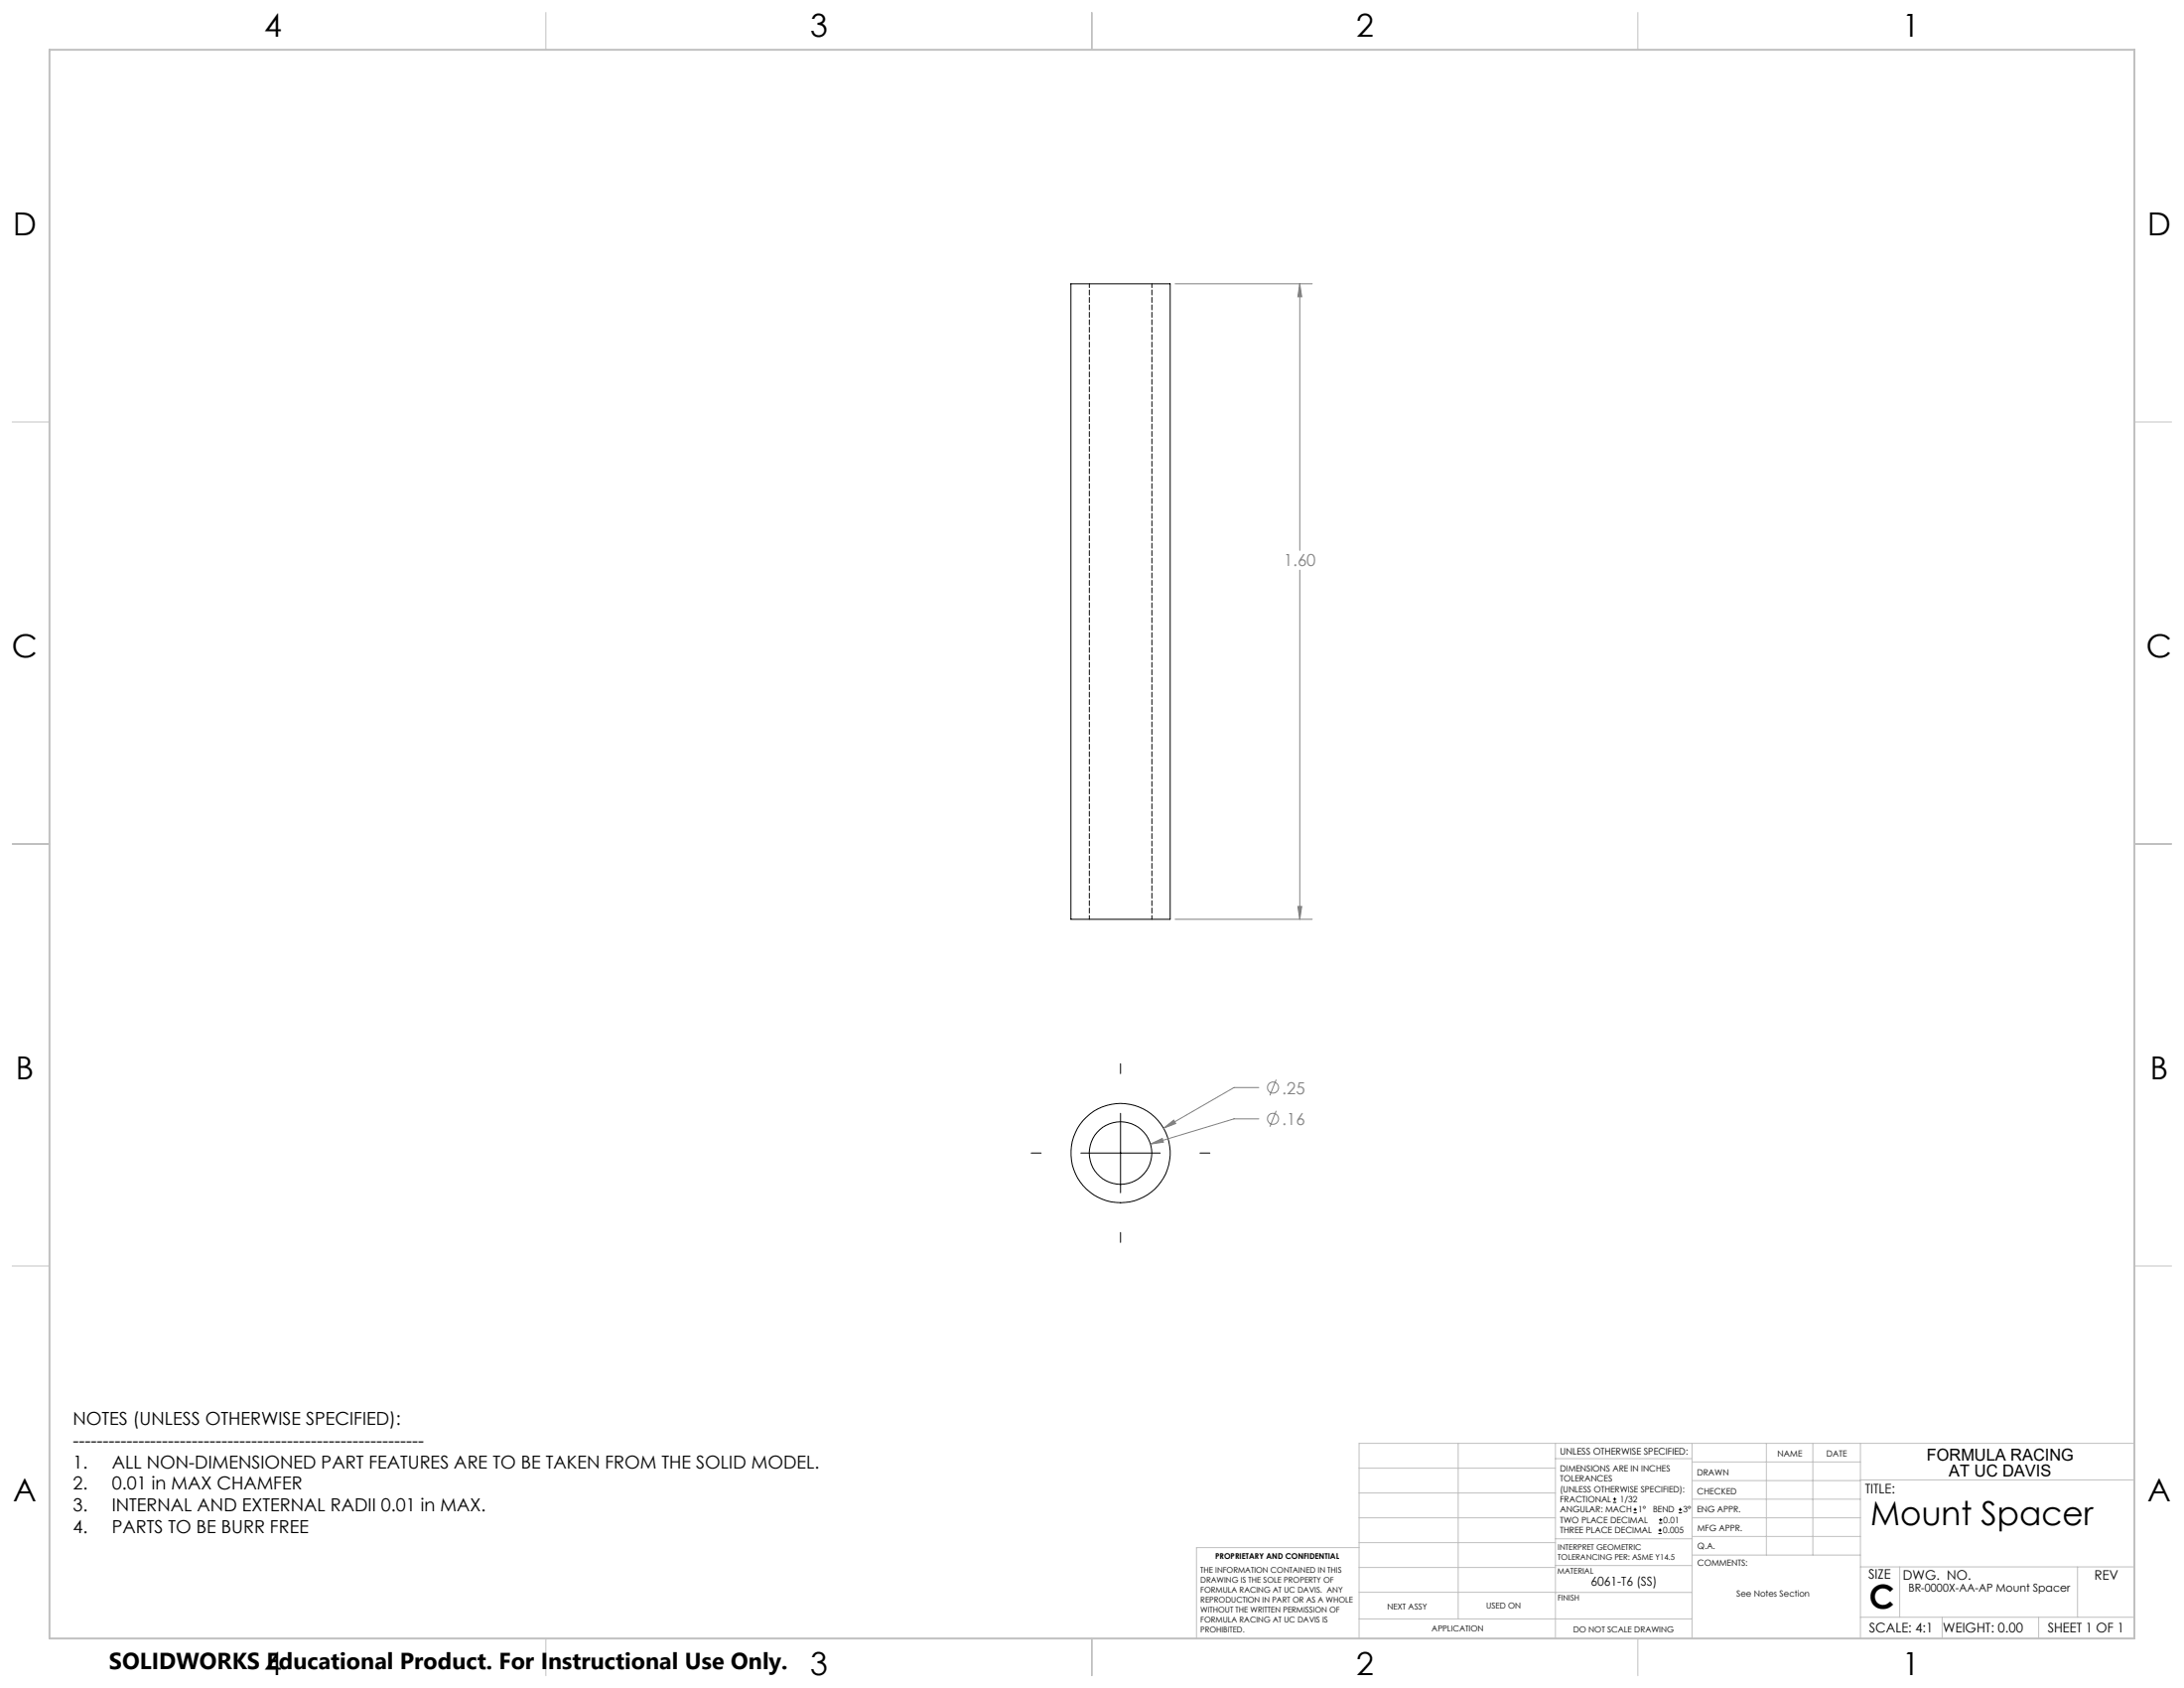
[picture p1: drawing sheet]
<svg xmlns="http://www.w3.org/2000/svg" width="559mm" height="432mm" viewBox="0 0 559 432" stroke-linecap="round" stroke-linejoin="round" font-family="sans-serif">
<g fill="none" stroke="#000" stroke-width=".25">
<path d="M274 72.6h25.4v162.6h-25.4zM286.7 272.1v2.5M263.8 295h2.6M276.5 295h20.4M286.7 284.8v20.3M307 295h2.6M286.7 315.3v2.5M412.7 384.3h.9M412.7 383.5h.9M413.1 383.1v.8M418 387h.8M418 386.2h.8"/>
<path d="M418.4 385.7v.9M424.3 392.3h.9M424.3 391.4h.9M424.5 389.6h.8M424.5 388.8h.8M424.7 391v.9M424.9 388.4v.8M429.5 387h.9M429.5 386.2h.9M429.9 385.7v.9"/>
<circle cx="286.7" cy="295" r="12.7"/>
<circle cx="286.7" cy="295" r="8"/>
</g>
<path d="M278.7 72.6v162.6M294.7 235.2v-162.6" fill="none" stroke="#000" stroke-width=".25" stroke-dasharray="1.3 .6" stroke-dashoffset=".3"/>
<g fill="none" stroke="#808080" stroke-width=".25">
<path d="M300.7 72.6h35M332.6 72.6v68.2M332.6 72.6l.5 3.3h-1zM332.6 145.8v89.4M300.7 235.2h35M332.1 231.9h1l-.5 3.3zM322.1 278.2h-6.4l-18 10.4M326.5 276.2l-1.6 4M294.4 292.7l3-1.5 .3 1zM297.7 288.6l2.6-2.1 .5 .9zM322.1 286.2h-6.4l-21.3 6.5M326.5 284.2l-1.6 4"/>
<circle cx="325.7" cy="278.2" r="1.41"/>
<circle cx="325.7" cy="286.2" r="1.42"/>
</g>
<g fill="none" stroke="#c0c0c0" stroke-width=".25">
<path d="M139.7 3.2v9.5M279.4 3.2v9.5M419.1 3.2v9.5M3.1 107.9h9.6M546.1 107.9h9.5M3.1 215.9h9.6M546.1 215.9h9.5M3.1 323.8h9.6M546.1 323.8h9.5M347.7 375.6h50.3M373.1 369.2v44.9M398 369.2v49.9"/>
<path d="M398 373.1h34.9M432.9 369.2v49.9M432.9 378.7h43.1M432.9 374h43.1M451.9 369.2v28.6M463.8 369.2v28.6M476 369.2v49.9M476 378.6h70.1M546.1 369.2h-198.4v49.9M347.7 394.6h50.3M347.7 388.3h50.3M347.7 381.9h50.3"/>
<path d="M347.7 395.9h-41.6v23.2M398 393.6h35M432.9 383.5h43.1M432.9 388.3h43.1M432.9 393h43.1M433 397.8h43M139.7 419.1v9.6M279.4 419.1v9.6M347.7 414.1h85.2M347.7 401h50.3M347.7 407.3h50.3M398 407.4h34.9"/>
<path d="M398 400.5h35M419.1 419.1v9.6M476 413.7h70.1M476 400.8h70.1M486.1 400.8v12.9M496.9 413.7v5.4M521.6 413.7v5.4M531.6 400.8v12.9"/>
</g>
<path d="M12.7 12.7h533.4v406.4h-533.4z" fill="none" stroke="#c0c0c0" stroke-width=".5"/>
<path d="M332.1 231.9h1l-.5 3.3zM332.6 72.6l.5 3.3h-1zM294.4 292.7l3.3-.5-.3-1zM297.7 288.6l3.1-1.2-.5-.9z" fill="#808080"/>
<g font-size="8.5">
<text x="478.6" y="390.1">Mount Spacer</text>
<text x="478.3" y="411.4">C</text>
</g>
<g font-size="8.1">
<text x="67.6" y="9.3">4</text>
<text x="207.3" y="9.3">3</text>
<text x="347" y="9.3">2</text>
<text x="486.7" y="9.3">1</text>
<text x="3.3" y="60.1">D</text>
<text x="549.4" y="60.1">D</text>
<text x="3" y="168">C</text>
<text x="549.1" y="168">C</text>
<text x="4" y="276">B</text>
<text x="550.1" y="276">B</text>
<text x="3.3" y="383.9">A</text>
<text x="549.4" y="383.9">A</text>
<text x="67.6" y="428.4">4</text>
<text x="207.3" y="428.4">3</text>
<text x="347" y="428.4">2</text>
<text x="486.7" y="428.4">1</text>
</g>
<text font-size="5.9" x="27.9" y="427">SOLIDWORKS Educational Product. For Instructional Use Only.</text>
<g font-size="4.6">
<text x="18.6" y="364.4">NOTES (UNLESS OTHERWISE SPECIFIED):</text>
<text x="18.6" y="370">-----------------------------------------------------------</text>
<text x="18.6" y="375.5">1.</text>
<text x="28.7" y="375.5">ALL NON-DIMENSIONED PART FEATURES ARE TO BE TAKEN FROM THE SOLID MODEL.</text>
<text x="18.6" y="381.1">2.</text>
<text x="28.7" y="381.1">0.01 in MAX CHAMFER</text>
<text x="18.6" y="386.7">3.</text>
<text x="28.7" y="386.7">INTERNAL AND EXTERNAL RADII 0.01 in MAX.</text>
<text x="18.6" y="392.3">4.</text>
<text x="28.7" y="392.3">PARTS TO BE BURR FREE</text>
</g>
<g font-size="4.2" fill="#808080">
<text x="328.5" y="144.9">1.60</text>
<text x="328.1" y="279.8">.25</text>
<text x="328.1" y="287.8">.16</text>
</g>
<g font-size="4.2">
<text x="493" y="373.5">FORMULA RACING</text>
<text x="498.7" y="377.8">AT UC DAVIS</text>
</g>
<g font-size="3.4">
<text x="477.2" y="381.9">TITLE:</text>
<text x="478.1" y="404">SIZE</text>
<text x="486.9" y="404">DWG. NO.</text>
<text x="535.9" y="404.1">REV</text>
<text x="478.2" y="417.6">SCALE: 4:1</text>
<text x="497.1" y="417.7">WEIGHT: 0.00</text>
<text x="523.9" y="417.6">SHEET 1 OF 1</text>
</g>
<text font-size="3.2" x="407" y="405.7">6061-T6 (SS)</text>
<text font-size="2.8" x="488.3" y="407.2">BR-0000X-AA-AP Mount Spacer</text>
<text font-size="2.4" x="399.2" y="372.1">UNLESS OTHERWISE SPECIFIED:</text>
<g font-size="2.2">
<text x="399.2" y="376.4">DIMENSIONS ARE IN INCHES</text>
<text x="434.2" y="377.3">DRAWN</text>
<text x="454.8" y="372.5">NAME</text>
<text x="467.3" y="372.6">DATE</text>
<text x="399.2" y="379">TOLERANCES</text>
<text x="399.2" y="381.7">(UNLESS OTHERWISE SPECIFIED):</text>
<text x="434.3" y="382.2">CHECKED</text>
<text x="399.2" y="389.6">TWO PLACE DECIMAL</text>
<text x="399.2" y="384.3">FRACTIONAL</text>
<text x="399.2" y="387">ANGULAR: MACH</text>
<text x="414.5" y="384.3">1/32</text>
<text x="419.1" y="387">1°</text>
<text x="422.9" y="387">BEND</text>
<text x="425.6" y="389.6">0.01</text>
<text x="430.6" y="387">3°</text>
<text x="434.2" y="386.9">ENG APPR.</text>
<text x="399.2" y="392.3">THREE PLACE DECIMAL</text>
<text x="425.5" y="392.3">0.005</text>
<text x="434.3" y="391.6">MFG APPR.</text>
<text x="434.3" y="396.3">Q.A.</text>
<text x="434.3" y="400.5">COMMENTS:</text>
<text x="444.3" y="408.5">See Notes Section</text>
</g>
<g font-size="2.1">
<text x="354.9" y="411.6">NEXT ASSY</text>
<text x="380.3" y="411.6">USED ON</text>
<text x="366.3" y="417.4">APPLICATION</text>
<text x="402.5" y="417.5">DO NOT SCALE DRAWING</text>
</g>
<g font-size="2">
<text x="310.9" y="398.8">PROPRIETARY AND CONFIDENTIAL</text>
<text x="398.6" y="396.5">INTERPRET GEOMETRIC</text>
<text x="398.6" y="399">TOLERANCING PER: ASME Y14.5</text>
<text x="307.2" y="402.4">THE INFORMATION CONTAINED IN THIS</text>
<text x="307.2" y="404.9">DRAWING IS THE SOLE PROPERTY OF</text>
<text x="307.2" y="407.5">FORMULA RACING AT UC DAVIS. ANY</text>
<text x="398.5" y="402.6">MATERIAL</text>
<text x="307.2" y="410">REPRODUCTION IN PART OR AS A WHOLE</text>
<text x="307.2" y="412.5">WITHOUT THE WRITTEN PERMISSION OF</text>
<text x="398.5" y="409.4">FINISH</text>
<text x="307.2" y="415">FORMULA RACING AT UC DAVIS IS</text>
<text x="307.2" y="417.6">PROHIBITED.</text>
</g>
</svg>
